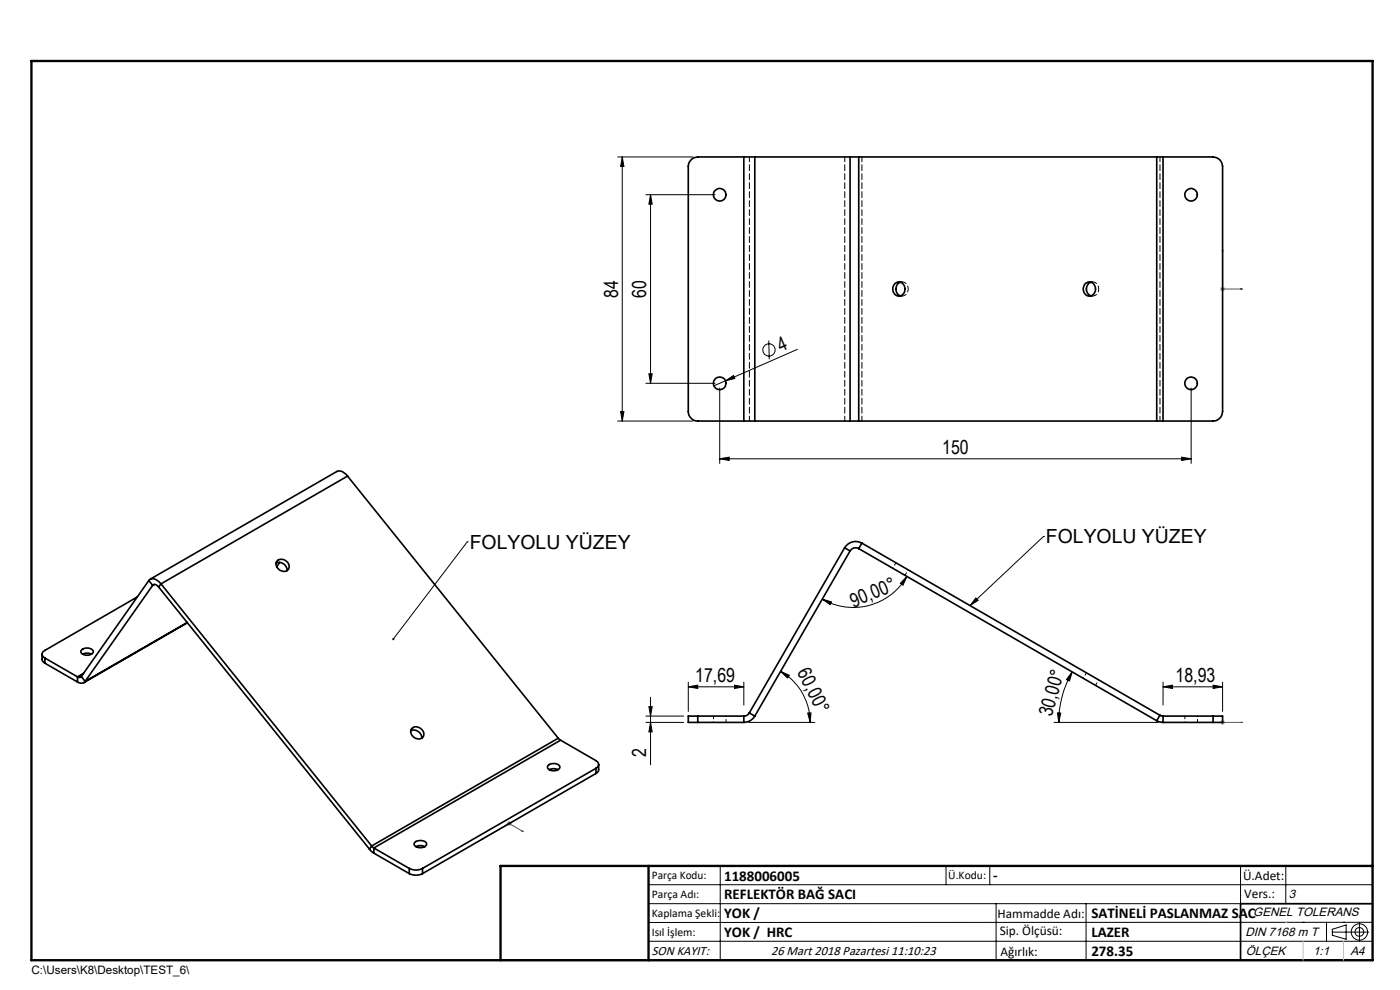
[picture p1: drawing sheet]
<svg xmlns="http://www.w3.org/2000/svg" width="297mm" height="210mm" viewBox="0 0 297 210" stroke-linecap="round" stroke-linejoin="round" font-family="sans-serif">
<g fill="none" stroke="#000" stroke-width=".21">
<path d="M131 33.3h16M132 33.3v56M132 33.3l.4 2h-.7zM137 41.3h14.7M138 41.3v40M138 41.3l.4 2h-.7zM137.7 79.3h.7l-.4 2zM163.1 72.2l.1 4M169.2 74.1l-15.3 6.7M131 89.3h16M131.7 87.3h.7l-.4 2zM137 81.3h14.7"/>
<path d="M152.7 97.3l2-.3v.7zM152.7 82.3v16M152.7 97.3h100M153.9 80.8l1.7-1.2 .3 .7zM153.9 80.8l-2.5 1M250.7 97l2 .3-2 .4zM252.7 82.3v16M99.1 114.9h.1M99.1 114.9l-15.7 20.7M221.4 113.8h.1M221.4 113.8l-15.6 14.7M174.4 127.1l2 .6-.3 .6z"/>
<path d="M192.4 122.3l-.8 1.8-.6-.4zM192.4 122.3a13.1 13.1 0 0 1-18 4.8M207 126.9l.5 .4-1.7 1.2zM137 153.2h8M137 151.9h8M137.7 149.9h.7l-.4 2zM138 147.9v14.3M138 153.2l.4 2h-.7zM146 145.7l2-.4v.7zM146 144.7v6.2M146 145.7h11.8M155.8 145.3l2 .4-2 .3z"/>
<path d="M157.8 144.7v4.9M158.8 153.2h14.1M165.6 142.4l1.9 .9-.5 .5zM165.6 142.4a12.5 12.5 0 0 1 6.3 10.8M171.3 151.3l.7-.1-.1 2zM223.6 153.2h22.1M224.3 151.2l.7 .1-.4 1.9zM227.5 142.5l-.6 2-.7-.4zM227.5 142.5a21.6 21.6 0 0 0-2.9 10.7M246.7 145.7l2-.4v.7zM246.7 145.7h12.7M246.7 144.7v4.9"/>
<path d="M257.4 145.3l2 .4-2 .3zM259.4 144.7v6.2M137.6 187.7h153.6M137.6 191.7h153.6M137.6 199.7h153.6M152.8 183.7v20M200.7 183.7v4M210 183.7v4M211.3 191.7v12M230.4 191.7v12M263.2 183.7v20M272.8 183.7v8"/>
<path d="M276.4 195.6h.1M281.4 195.6v4.1M282.6 197.7h7.8M282.6 197.1l3-.9v3l-3-.8zM285 195.6h.1M288.4 195.8v3.8M291.2 195.6l-153.6 .1"/>
<circle cx="163.1" cy="74.2" r="1.3"/>
<circle cx="288.4" cy="197.7" r="1.74"/>
<circle cx="288.4" cy="197.7" r=".93"/>
</g>
<path d="M259.4 52.8l.1 .5h-.2zM259.4 52.8v8.5h4.2M263.2 61.2l.4 .1-.4 .1zM259.3 153.2h.2zM259.4 153.2h.1M259.4 153.2h4.2M263.6 153.2h-.4h.4M102.1 178.1l.2-.2 .1 .1zM110.7 176.3l.1-.1 .2 .2zM111 176.4l-3-1.7-5.9 3.4" fill="none" stroke="#00f" stroke-width=".21"/>
<path d="M258.8 61.3h1.1M259 61l.7 .7M259.4 60.8v1M259.7 61l-.7 .7M258.8 153.2h1.1M259 152.9l.7 .7M259.4 152.7v1M259.7 152.9l-.7 .7M107.5 174.7h1M107.7 174.3l.7 .7M108 174.2v1M108.4 174.3l-.7 .7" fill="none" stroke="#808080" stroke-width=".21"/>
<path d="M291.2 191.7h-28v12M106.2 203.7h185" fill="none" stroke="#000" stroke-width=".35"/>
<path d="M6.7 12.9h284.5v190.8h-284.5zM137.6 183.7v20M291.2 183.7h-185v20" fill="none" stroke="#000" stroke-width=".5"/>
<path d="M272.8 195.6h.1M276.4 199.7v4M285 199.7v4" fill="none" stroke="#c0c0c0" stroke-width=".21"/>
<path d="M207 126.9l.5 .4-1.7 1.2zM83.3 135.4l-.1 .2 .1 .2 .1-.2v.2a.23 .23 0 0 0 .3-.3 .23 .23 0 0 0-.4-.1z" fill="#000"/>
<g fill="#00f">
<path d="M263.2 153.2h.4zM259.3 153.2h.2z"/>
<path d="M263.2 61.2l.4 .1-.4 .1zM259.4 52.8l.1 .5h-.2z"/>
<path d="M110.7 176.3l.3 .1-.2-.2zM102.1 178.1l.3-.1-.1-.1z"/>
</g>
<g fill="#000">
<path d="M153.9 80.8l1.7-1.2 .3 .7z"/>
<path d="M137.7 79.3h.7l-.4 2zM138 41.3l.4 2h-.7z"/>
<path d="M174.4 127.1l2 .6-.3 .6zM192.4 122.3l-.8 1.8-.6-.4z"/>
<path d="M137.7 149.9h.7l-.4 2zM138 153.2l.4 2h-.7zM132 33.3l.4 2h-.7zM131.7 87.3h.7l-.4 2z"/>
<path d="M146 145.7l2-.4v.7zM155.8 145.3l2 .4-2 .3zM152.7 97.3l2-.3v.7zM250.7 97l2 .3-2 .4z"/>
<path d="M171.3 151.3l.7-.1-.1 2zM165.6 142.4l1.9 .9-.5 .5z"/>
<path d="M227.5 142.5l-.6 2-.7-.4zM224.3 151.2l.7 .1-.4 1.9z"/>
<path d="M257.4 145.3l2 .4-2 .3zM246.7 145.7l2-.4v.7z"/>
</g>
<g fill="none" stroke="#000" stroke-width=".35">
<path d="M157.8 33.3h2.3M157.8 33.3h-9.8a2.05 2.05 0 0 0-2 2v52a2.05 2.05 0 0 0 2 2h9.8M157.8 33.3v56M160.1 33.3v56M160.1 33.3h20.2M180.3 33.3h1.9M180.3 33.3v56M182.2 33.3h63.2M182.2 33.3v56M245.4 33.3h1.3M245.4 33.3v56M246.7 33.3h10.7a2.05 2.05 0 0 1 2 2v52a2.05 2.05 0 0 1-2 2h-10.7"/>
<path d="M246.7 33.3v56M191 59.9a1.55 1.55 0 0 0-1 1.4 1.55 1.55 0 0 0 1 1.5M231.4 59.9a1.57 1.57 0 0 0-.9 1.4 1.57 1.57 0 0 0 .9 1.5M189.9 60.1a1.41 1.41 0 0 1 1.9 .3 1.41 1.41 0 0 1-.2 1.9 1.33 1.33 0 0 1-1.7 .2 1.33 1.33 0 0 1-.4-1.7zM230.3 60.1a1.44 1.44 0 0 1 2 .5 1.44 1.44 0 0 1-.5 2 1.45 1.45 0 0 1-1.9-.6 1.45 1.45 0 0 1 .4-1.9zM157.8 89.3h2.3M160.1 89.3h20.2M180.3 89.3h1.9M182.2 89.3h63.2M245.4 89.3h1.3M58.6 119.4a1.7 1.7 0 0 1 2.3 1.7M58.8 118.9a1.57 1.57 0 0 1 1.9 .1 1.57 1.57 0 0 1 .5 1.7 1.52 1.52 0 0 1-2 .2 1.52 1.52 0 0 1-.4-2z"/>
<path d="M59.3 119.3l-.6 .9M73.7 101l-.7-.7a1.43 1.43 0 0 0-1.5-.3l-39.6 22.9M73.7 101l-39.6 22.9M73.7 101l44.7 55.6M179.2 116.2l1.1 .7M179.2 116.2l-20.2 35M180.3 116.9l-20.2 35M182.2 116.4a1.32 1.32 0 0 0-1.9 .5M182.2 116.4l63.2 36.5M182.8 115.2a2.73 2.73 0 0 0-3.6 1M182.8 115.2l-.6 1.2M182.8 115.2l63.3 36.5"/>
<path d="M8.9 138.8l.1 1.3 .5 .6M9.5 139.6v1.1M9.5 139.6l6.9 4M17.3 137.9a1.59 1.59 0 0 1 2.5 .3 1.52 1.52 0 0 1-2.7 0zM17.5 138.8l.6-.2h.7l.6 .2M29.1 126.6l-19.6 11.4a.85 .85 0 0 0-.6 .8 .85 .85 0 0 0 .6 .8M31.6 123.1a1.41 1.41 0 0 1 2.2 .4l.3 .4M31.6 123.1l.8 1.1M31.6 123.1l-14.3 20.4M32.4 124.2a.81 .81 0 0 1 1.3 .3M32.4 124.2l-14.3 20.3M32.7 124l-.3 .2"/>
<path d="M33.7 124.5l44.7 55.6M34.1 123.9l44.7 55.5M34.1 123.9l-.4 .6M39.7 132l-21.6 12.5M39.8 132.1l-22 12.7M9.5 140.7l6.9 4M16.4 143.6v1.1M17.3 143.5a.55 .55 0 0 1-.9 .1M17.3 143.5l.8 1M17.7 142.8l-1.3 .8M18.1 144.5a1.16 1.16 0 0 1-1.7 .2M87.1 155a1.7 1.7 0 0 1 2.4 1.6"/>
<path d="M87.4 154.5a1.57 1.57 0 0 1 1.8 0 1.57 1.57 0 0 1 .6 1.8 1.52 1.52 0 0 1-2 .1 1.52 1.52 0 0 1-.4-1.9zM118.4 156.6l.5 .4M118.4 156.6l-39.6 22.8M118.9 157l7.5 4.4a.87 .87 0 0 1 .6 .8 .87 .87 0 0 1-.6 .8M118.9 157l-39.6 22.9M148 151.9h-2v1.3h2M148 153.2h9.8M148 151.9v1.3M148 151.9h9.8M157.8 151.9v1.3M159 151.2a1.33 1.33 0 0 1-1.2 .7M159 151.2l1.1 .7"/>
<path d="M160.1 151.9a2.67 2.67 0 0 1-2.3 1.3M245.4 152.9l1.3 .3M246.1 151.7l.6 .2M246.1 151.7l-.7 1.2M246.7 151.9v1.3M246.7 153.2h10.7M246.7 151.9h10.7M257.4 151.9h2v1.3h-2M257.4 151.9v1.3M78.8 179.4l.5 .5M78.8 179.4l-.4 .7M79.3 179.9l7.5 4.3"/>
<path d="M79.3 179.9v1.1M88 178.7a1.66 1.66 0 0 1 2.5 .4 1.58 1.58 0 0 1-2.7 0zM88.2 179.6l.6-.2h.7l.6 .2M116.3 162.3a1.63 1.63 0 0 1 2.5 .4 1.52 1.52 0 0 1-2.7 0zM116.5 163.3l1-.3 .9 .3M126.4 163l-36.8 21.2M126.4 163v1.1M126.4 164.1l-36.8 21.2M127 162.2v1.3l-.6 .6M78.4 180.1l.9 .9M79.3 181l7.5 4.3M86.8 184.2a3 3 0 0 0 2.8 0"/>
<path d="M86.8 185.3a3 3 0 0 0 2.8 0M86.8 184.2v1.1M89.6 184.2v1.1"/>
<circle cx="152.7" cy="41.3" r="1.33"/>
<circle cx="252.7" cy="41.3" r="1.32"/>
<circle cx="152.7" cy="81.3" r="1.34"/>
<circle cx="252.7" cy="81.3" r="1.33"/>
</g>
<path d="M190.1 119.4l-.7 1.1M192 122l.7-1.1M151.4 151.9v1.3M154 153.2v-1.3M230.5 142.7l-.7 1.2M232.4 145.4l.7-1.2M251.4 151.9v1.3M254 153.2v-1.3" fill="none" stroke="#000" stroke-width=".21" stroke-dasharray="1.3 .6" stroke-dashoffset=".7"/>
<path d="M159 33.3v56M179.2 33.3v56M182.9 33.3v56M246.1 33.3v56M191.4 59.8h-.7M231.8 59.8h-.7M190.7 62.8h.7M231.1 62.8h.7" fill="none" stroke="#000" stroke-width=".21" stroke-dasharray="1.3 .6" stroke-dashoffset=".3"/>
<path d="M191 59.8a1.46 1.46 0 0 1 1.7 1.5 1.46 1.46 0 0 1-1.7 1.4M231.5 59.8a1.46 1.46 0 0 1 1.6 1.5 1.46 1.46 0 0 1-1.6 1.4" fill="none" stroke="#000" stroke-width=".21" stroke-dasharray="1.3 .6"/>
<g font-size="4.1">
<text x="131.1" y="63.1" transform="rotate(-90 131.1 63.1)">84</text>
<text x="137.1" y="63.1" transform="rotate(-90 137.1 63.1)">60</text>
<text x="165.7" y="74.7" transform="rotate(-24 165.7 74.7)">4</text>
<text x="199.9" y="96.4">150</text>
<text x="99.7" y="116.4">FOLYOLU YÜZEY</text>
<text x="221.9" y="115.3">FOLYOLU YÜZEY</text>
<text x="181.1" y="128.9" transform="rotate(-22 181.1 128.9)">90,00°</text>
<text x="169" y="142.6" transform="rotate(63 169 142.6)">60,00°</text>
<text x="147.5" y="144.7">17,69</text>
<text x="249.4" y="144.7">18,93</text>
<text x="223.2" y="152.1" transform="rotate(-75 223.2 152.1)">30,00°</text>
<text x="137.1" y="160.6" transform="rotate(-90 137.1 160.6)">2</text>
</g>
<g font-size="3.2">
<text x="153.6" y="186.8">1188006005</text>
<text x="153.6" y="190.8">REFLEKTÖR BAĞ SACI</text>
<text x="210.7" y="186.6">-</text>
<text x="153.6" y="194.8">YOK /</text>
<text x="231.5" y="194.8">SATİNELİ PASLANMAZ SAC</text>
<text x="153.6" y="198.8">YOK / HRC</text>
<text x="231.5" y="198.7">LAZER</text>
<text x="231.5" y="202.8">278.35</text>
</g>
<g font-size="2.8">
<text x="263.7" y="186.7">Ü.Adet:</text>
<text x="263.9" y="190.5">Vers.:</text>
<text x="211.6" y="194.8">Hammadde Adı:</text>
<text x="138.3" y="202.6">SON KAYIT:</text>
<text x="163.6" y="202.6">26 Mart 2018 Pazartesi 11:10:23</text>
<text x="212.1" y="198.4">Sip. Ölçüsü:</text>
<text x="212.2" y="202.7">Ağırlık:</text>
</g>
<g font-size="2.6">
<text x="273.4" y="190.4">3</text>
<text x="265.9" y="194.4">GENEL TOLERANS</text>
<text x="264.2" y="198.5">DIN 7168 m T</text>
<text x="264.3" y="202.6">ÖLÇEK</text>
<text x="278.5" y="202.6">1:1</text>
<text x="286.5" y="202.6">A4</text>
</g>
<g font-size="2.5">
<text x="138.3" y="186.4">Parça Kodu:</text>
<text x="138.3" y="190.5">Parça Adı:</text>
<text x="201.2" y="186.5">Ü.Kodu:</text>
<text x="138.3" y="194.5">Kaplama Şekli:</text>
<text x="138.3" y="198.6">Isıl İşlem:</text>
<text x="6.7" y="206.7">C:\Users\K8\Desktop\TEST_6\</text>
</g>
</svg>
